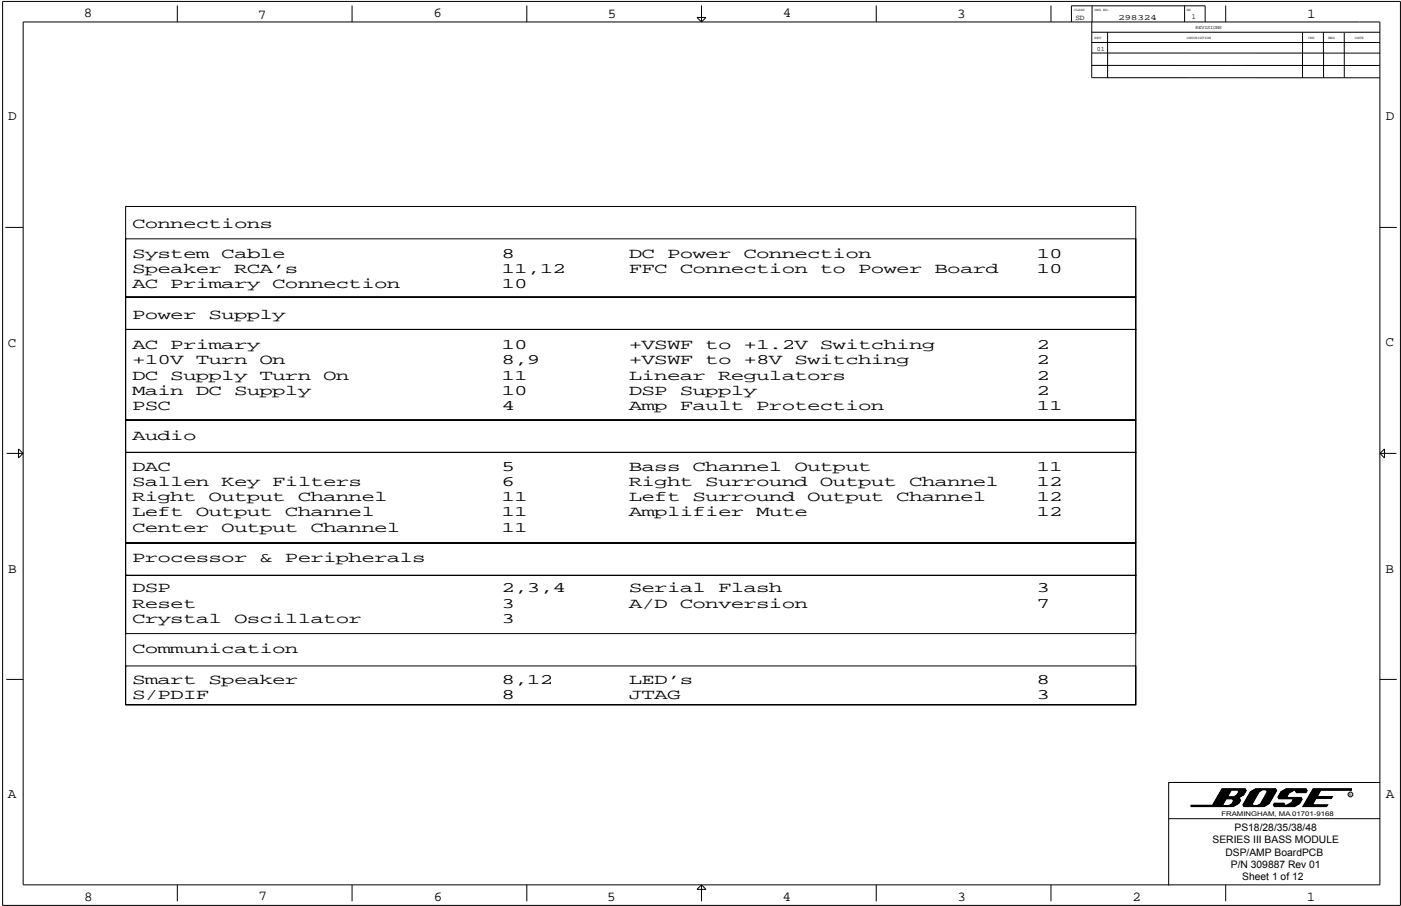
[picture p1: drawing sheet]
<svg xmlns="http://www.w3.org/2000/svg" width="432mm" height="279mm" viewBox="0 0 432 279" stroke-linecap="round" stroke-linejoin="round" font-family="sans-serif">
<g fill="none" stroke="#000" stroke-width=".31">
<path d="M.8 .4h430.8v278.8h-430.8zM7.1 6.8h418.2v266.1h-418.2zM54.7 1.7v5.1M108.5 1.7v5.1M162.4 1.7v5.1M214.8 5.4h2.8l-1.4 1.4zM216.2 1.7v5.1M270.1 1.7v5.1M323.9 1.7v5.1M330.2 6.8v-5h41.2v5M336.5 13.1h88.8M336.5 9.9h88.8"/>
<path d="M336.5 16.4h88.8M336.5 6.8v17.2h88.8M336.6 1.8v5M341.4 9.9v14.1M365.1 1.8v5M377.8 1.7v5.1M401.5 9.9l-.1 14.1M407.9 9.9v14.1M414.3 10.1v13.9M336.5 20.2h88.8M1.7 70.1h5.4M38.7 73.7h311.4v17.9h-311.4z"/>
<path d="M38.7 63.7h311.4v153.6h-311.4zM425.3 70.1h5.2M38.7 91.6h311.4v10h-311.4zM38.7 101.6h311.4v27.9h-311.4zM2 139.8h5.1M5.7 138.4l1.4 1.4-1.4 1.4zM38.7 139.5h311.4v28h-311.4zM38.7 129.5h311.4v10h-311.4zM425.3 139.8h5.1M425.3 139.8l1.4-1.4v2.8zM38.7 177.4h311.4v18h-311.4zM38.7 167.5h311.4v9.9h-311.4z"/>
<path d="M1.9 209.5h5.2M38.7 205.4h311.4v11.9h-311.4zM425.3 209.5h5.2M360.2 252.5h65.1M425.3 241.3h-65.1h65.1M425.3 241.3h-65.1v31.7M54.7 272.9v5M108.5 272.9v5M162.4 272.9v5M214.8 274.3l1.4-1.4 1.4 1.4zM216.2 272.9v5M270.1 272.9v5"/>
<path d="M323.9 272.9v5M377.8 272.9v5"/>
<circle cx="416.2" cy="245" r=".74"/>
</g>
<g fill="#000">
<path d="M366.9 248.1h6.7l2.9-5.1h7.4l.5 .8-.9 1.5-1.3 .7 .4 .8-.6 1.1-1.8 1.1h-13.3zM378 246.6l-.9 1.6h1.5l.8-.4 .5-.8-.2-.4zM379.6 243.9l-.9 1.6h1.5l.8-.5 .5-.8-.2-.3z" fill-rule="evenodd"/>
<path d="M385.2 244l1.7-1h6.4l.4 .8-2.4 4.2-1.6 1h-6.4l-.5-.8zM388.2 244.4l-2 3.5 .2 .3h1l.9-.5 2-3.5-.3-.4h-.9z" fill-rule="evenodd"/>
<path d="M394.6 244l1.7-1h6.4l.4 .8-.5 .9h-3.2l-.4-.8-1.6 .9-.5 .9h4.3l.4 .8-.9 1.5-1.6 1h-6.5l-.4-.8 .4-.7h3.3l.4 .7 1.6-.9 .4-.7h-4.3l-.4-.8z" fill-rule="evenodd"/>
<path d="M404.6 243h12.1v.9h-9.5l-.9 1.5h4.8l-.6 1h-4.8l-.8 1.6h4.7l-.6 1h-7.9z" fill-rule="evenodd"/>
</g>
<g font-size="4.5">
<text x="40.7" y="70.2">Connections</text>
<text x="40.7" y="79.5">System</text>
<text x="68.2" y="79.5">Cable</text>
<text x="154.6" y="79.5">8</text>
<text x="193.8" y="79.5">DC</text>
<text x="205.6" y="79.5">Power</text>
<text x="229.1" y="79.5">Connection</text>
<text x="319.4" y="79.5">10</text>
<text x="40.7" y="84.2">Speaker</text>
<text x="40.7" y="88.9">AC</text>
<text x="52.5" y="88.9">Primary</text>
<text x="72.1" y="84.2">RCA’s</text>
<text x="83.9" y="88.9">Connection</text>
<text x="154.6" y="84.2">11,12</text>
<text x="154.6" y="88.9">10</text>
<text x="193.8" y="84.2">FFC</text>
<text x="209.5" y="84.2">Connection</text>
<text x="252.7" y="84.2">to</text>
<text x="264.5" y="84.2">Power</text>
<text x="288" y="84.2">Board</text>
<text x="319.4" y="84.2">10</text>
<text x="40.7" y="98.3">Power</text>
<text x="64.3" y="98.3">Supply</text>
<text x="40.7" y="107.7">AC</text>
<text x="52.5" y="107.7">Primary</text>
<text x="154.6" y="107.7">10</text>
<text x="193.8" y="107.7">+VSWF</text>
<text x="217.4" y="107.7">to</text>
<text x="229.1" y="107.7">+1.2V</text>
<text x="252.7" y="107.7">Switching</text>
<text x="319.4" y="107.7">2</text>
<text x="40.7" y="112.4">+10V</text>
<text x="60.3" y="112.4">Turn</text>
<text x="80" y="112.4">On</text>
<text x="154.6" y="112.4">8,9</text>
<text x="193.8" y="112.4">+VSWF</text>
<text x="217.4" y="112.4">to</text>
<text x="229.1" y="112.4">+8V</text>
<text x="244.9" y="112.4">Switching</text>
<text x="319.4" y="112.4">2</text>
<text x="40.7" y="117.1">DC</text>
<text x="52.5" y="117.1">Supply</text>
<text x="80" y="117.1">Turn</text>
<text x="99.6" y="117.1">On</text>
<text x="154.6" y="117.1">11</text>
<text x="193.8" y="117.1">Linear</text>
<text x="221.3" y="117.1">Regulators</text>
<text x="319.4" y="117.1">2</text>
<text x="40.7" y="121.7">Main</text>
<text x="60.3" y="121.7">DC</text>
<text x="72.1" y="121.7">Supply</text>
<text x="154.6" y="121.7">10</text>
<text x="193.8" y="121.7">DSP</text>
<text x="209.5" y="121.7">Supply</text>
<text x="319.4" y="121.7">2</text>
<text x="40.7" y="126.4">PSC</text>
<text x="154.6" y="126.4">4</text>
<text x="193.8" y="126.4">Amp</text>
<text x="209.5" y="126.4">Fault</text>
<text x="233.1" y="126.4">Protection</text>
<text x="319.4" y="126.4">11</text>
<text x="40.7" y="135.8">Audio</text>
<text x="40.7" y="149.9">Sallen</text>
<text x="40.7" y="145.2">DAC</text>
<text x="68.2" y="149.9">Key</text>
<text x="83.9" y="149.9">Filters</text>
<text x="154.6" y="149.9">6</text>
<text x="154.6" y="145.2">5</text>
<text x="193.8" y="149.9">Right</text>
<text x="193.8" y="145.2">Bass</text>
<text x="213.4" y="145.2">Channel</text>
<text x="217.4" y="149.9">Surround</text>
<text x="244.9" y="145.2">Output</text>
<text x="252.7" y="149.9">Output</text>
<text x="280.2" y="149.9">Channel</text>
<text x="319.4" y="149.9">12</text>
<text x="319.4" y="145.2">11</text>
<text x="40.7" y="154.6">Right</text>
<text x="64.3" y="154.6">Output</text>
<text x="91.8" y="154.6">Channel</text>
<text x="154.6" y="154.6">11</text>
<text x="193.8" y="154.6">Left</text>
<text x="213.4" y="154.6">Surround</text>
<text x="248.8" y="154.6">Output</text>
<text x="276.3" y="154.6">Channel</text>
<text x="319.4" y="154.6">12</text>
<text x="40.7" y="159.3">Left</text>
<text x="60.3" y="159.3">Output</text>
<text x="87.8" y="159.3">Channel</text>
<text x="154.6" y="159.3">11</text>
<text x="193.8" y="159.3">Amplifier</text>
<text x="233.1" y="159.3">Mute</text>
<text x="319.4" y="159.3">12</text>
<text x="40.7" y="164">Center</text>
<text x="68.2" y="164">Output</text>
<text x="95.7" y="164">Channel</text>
<text x="154.6" y="164">11</text>
<text x="40.7" y="173.3">Processor</text>
<text x="80" y="173.3">&amp;</text>
<text x="87.8" y="173.3">Peripherals</text>
<text x="40.7" y="182.7">DSP</text>
<text x="154.6" y="182.7">2,3,4</text>
<text x="193.8" y="182.7">Serial</text>
<text x="221.3" y="182.7">Flash</text>
<text x="319.4" y="182.7">3</text>
<text x="40.7" y="187.4">Reset</text>
<text x="154.6" y="187.4">3</text>
<text x="193.8" y="187.4">A/D</text>
<text x="209.5" y="187.4">Conversion</text>
<text x="319.4" y="187.4">7</text>
<text x="40.7" y="192.1">Crystal</text>
<text x="72.1" y="192.1">Oscillator</text>
<text x="154.6" y="192.1">3</text>
<text x="40.7" y="201.5">Communication</text>
<text x="40.7" y="210.9">Smart</text>
<text x="40.7" y="215.5">S/PDIF</text>
<text x="64.3" y="210.9">Speaker</text>
<text x="154.6" y="210.9">8,12</text>
<text x="154.6" y="215.5">8</text>
<text x="193.8" y="210.9">LED’s</text>
<text x="193.8" y="215.5">JTAG</text>
<text x="319.4" y="210.9">8</text>
<text x="319.4" y="215.5">3</text>
</g>
<g font-size="4.2">
<text x="25.8" y="5.3">8</text>
<text x="79.5" y="5.8">7</text>
<text x="133.6" y="5.4">6</text>
<text x="187.4" y="5.5">5</text>
<text x="241.3" y="5.3">4</text>
<text x="295" y="5.4">3</text>
<text x="402.9" y="5.5">1</text>
<text x="2.6" y="37">D</text>
<text x="427.1" y="37.1">D</text>
<text x="2.4" y="106.9">C</text>
<text x="427" y="106.8">C</text>
<text x="2.5" y="176.6">B</text>
<text x="427.1" y="176.6">B</text>
<text x="2.4" y="246.1">A</text>
<text x="427.1" y="246.1">A</text>
<text x="25.9" y="277.8">8</text>
<text x="79.7" y="277.7">7</text>
<text x="133.7" y="277.8">6</text>
<text x="187.1" y="277.9">5</text>
<text x="241.2" y="277.8">4</text>
<text x="295.1" y="277.8">3</text>
<text x="349.1" y="277.8">2</text>
<text x="402.8" y="277.9">1</text>
</g>
<g font-size="3.2">
<text x="380.5" y="256.2">PS18/28/35/38/48</text>
<text x="373.7" y="260">SERIES III BASS MODULE</text>
<text x="377.7" y="263.8">DSP/AMP BoardPCB</text>
<text x="379.3" y="267.6">P/N 309887 Rev 01</text>
<text x="382.9" y="271.5">Sheet 1 of 12</text>
</g>
<text font-size="2.5" x="344.7" y="6.1">298324</text>
<g font-size="2.3">
<text x="367.2" y="6">1</text>
<text x="331.4" y="6.2">SD</text>
</g>
<g font-size="2">
<text x="338.1" y="15.8">01</text>
<text x="376.4" y="251.7">FRAMINGHAM, MA 01701-9168</text>
</g>
<text font-size="1.5" x="368.5" y="9">REVISIONS</text>
<g font-size="1.2">
<text x="331" y="3.3">CLASS</text>
<text x="337.3" y="3.4">DWG NO.</text>
<text x="365.6" y="3.4">SH</text>
<text x="365.8" y="11.9">DESCRIPTION</text>
<text x="403.1" y="12">CHK</text>
<text x="417.6" y="12">DATE</text>
<text x="337.4" y="12">REV</text>
<text x="409.3" y="12">ENG</text>
</g>
<text font-size="1.1" x="415.8" y="245.4">R</text>
</svg>
